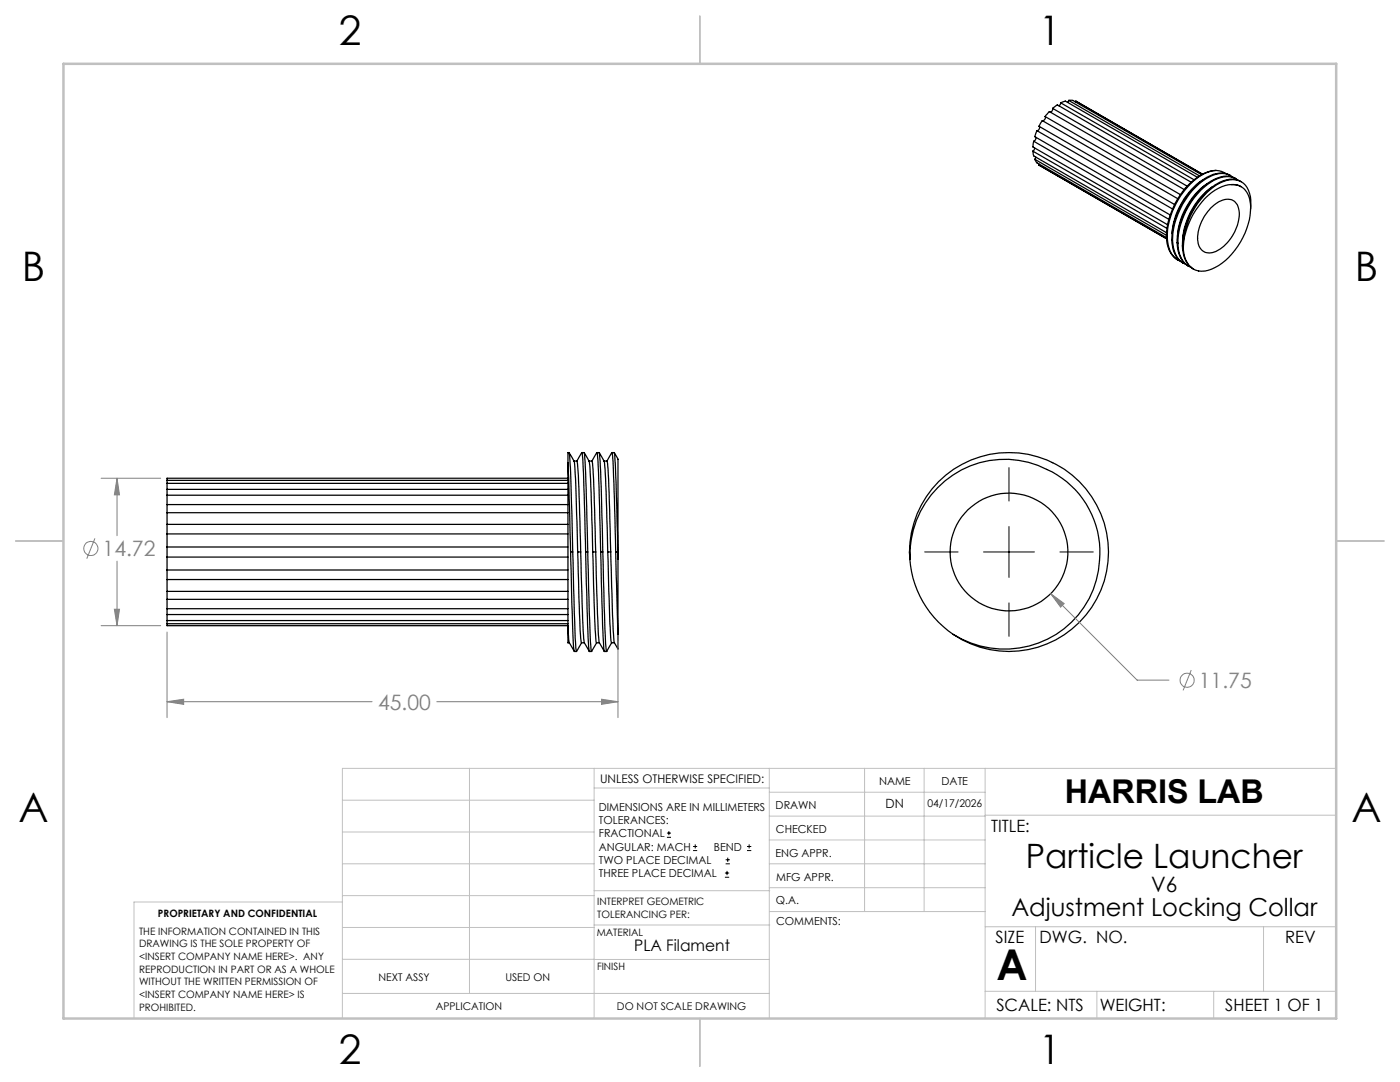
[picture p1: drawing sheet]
<svg xmlns="http://www.w3.org/2000/svg" width="279mm" height="216mm" viewBox="0 0 279 216" stroke-linecap="round" stroke-linejoin="round" font-family="sans-serif">
<g fill="none" stroke="#000" stroke-width=".25">
<path d="M206.1 30.2l.2 .9 26.5 15.3M206.1 30.2l26.8 15.4M206.3 28.2l-.2 1.1 26.9 15.5M206.3 28.2l27 15.6M206.5 29.5l-.4 .7M206.5 31.8l.4 .7 25.9 14.9M206.5 31.8l26.3 15.2M206.7 27.4a.7 .7 0 0 1-.4 .8M206.7 31.4l-.2 .4M206.9 26.1l-.4 1.2 27 15.6M206.9 26.1l27.1 15.6M207.3 32.9l.3 .2"/>
<path d="M207.3 32.9l25.5 14.8M207.4 25.2a.59 .59 0 0 1-.5 .9M207.4 32.8l-.1 .1M208.6 23.2a.63 .63 0 0 1-.5 .9M208.6 23.2l.8-.9 26.9 15.5M208.6 23.2l27 15.6M210.1 21.6a.71 .71 0 0 1-.5 .8M210.1 21.6l.9-.7 26.7 15.5M210.1 21.6l26.8 15.5M211.7 20.5l-.4 .6M211.7 20.5l.9-.3 26.4 15.2M211.7 20.5l26.6 15.4"/>
<path d="M213.3 20l-.3 .4M213.3 20h.8l25.7 14.9M213.3 20l26.1 15.1M214.7 20.2l-.1 .1M214.7 20.2l.3 .2M214.7 20.2l25.3 14.5M235.1 39.7l-27.1-15.6-.7 1.1 27.1 15.6M240 35.9a14.5 14.5 0 0 0-6.1 10.7M241 36.6a14.4 14.4 0 0 0-6 10.6M242 37.2a14.3 14.3 0 0 0-6 10.6M242.7 34a9.6 9.6 0 0 0-6.6 4.5 15.4 15.4 0 0 0-3.2 8.8M242.7 34a3.1 3.1 0 0 1 1.8 .6"/>
<path d="M242.7 34a9.5 9.5 0 0 0-6.7 4.2 15.7 15.7 0 0 0-3.2 9M245.6 35.1a4.3 4.3 0 0 0-4.8 .3 15.5 15.5 0 0 0-6.9 12.4M245.8 36.8l1 .1 .9 .4M245.8 36.8a9.1 9.1 0 0 0-6.6 4.3 14.7 14.7 0 0 0-3.1 8.6M245.8 36.8a3.6 3.6 0 0 1 3.8 3.9 14.3 14.3 0 0 1-7.8 13 3.7 3.7 0 0 1-5.5-3l-.2-1M246 35.3a4 4 0 0 0-4.7 0 15.2 15.2 0 0 0-7.3 12.6M246.5 35.6a4.2 4.2 0 0 0-4.2 .2 15.4 15.4 0 0 0-7.4 12.6M246.5 35.6l.2 .1M247.1 35.9a4.3 4.3 0 0 0-4.9 .1 15.3 15.3 0 0 0-7.1 12.5M247.7 36.3l-.4-.3a4.2 4.2 0 0 0-3.9 .4 15.1 15.1 0 0 0-7.4 12.7M232.8 47.2a5 5 0 0 0 2.3 4.7M232.8 47.2l.1 .1"/>
<path d="M232.9 47.3a5 5 0 0 0 2.6 4.8h.1M233.9 47.8a5.1 5.1 0 0 0 2.3 4.7M233.9 47.8l.1 .1M234 47.9a5.1 5.1 0 0 0 2.5 4.8l.2 .1M234.9 48.4a5.1 5.1 0 0 0 2.4 4.8M234.9 48.4l.2 .1M235.1 48.5a5 5 0 0 0 2.6 4.9M236 49.1a5.1 5.1 0 0 0 2.2 4.6M236 49.1h.1M236.1 49.1v.6M241.6 41.5a4.2 4.2 0 0 1 4.4-1.6 3.6 3.6 0 0 1 1.2 4.2 8.4 8.4 0 0 1-5.3 6.3 2.38 2.38 0 0 1-2.9-2.5 9.2 9.2 0 0 1 2.6-6.4zM249.6 41.8a5.9 5.9 0 0 0-1.4-5.2 4.2 4.2 0 0 0-4.6-.1 15.1 15.1 0 0 0-7.5 12.6"/>
<path d="M33.3 98.8v1.9M33.3 97.6v1.2M33.3 96.4v1.2M33.3 95.8v.6M33.3 98.8h80M33.3 97.6h80M33.3 96.4h80M33.3 95.8h80M113.3 92.3v32.6M113.3 92.3l.6 17.8M113.3 95.4h-80v.4M113.6 90.3a5.5 5.5 0 0 1 1.2 4.4l.5 15.4"/>
<path d="M113.6 90.3l.3 4 .4 15.8M113.6 90.3h-.3v2M114.5 92h.6M115.1 92l.4 5.4 .4 12.7M116.1 90.3l-1 1.7M116.6 90.3l.5 .9a5.5 5.5 0 0 1 .7 3.4l.5 15.5M117.5 92h.6l.3 1.7 .5 16.4M119.1 90.3l-1 1.7M119.6 90.3l.5 .9a5.1 5.1 0 0 1 .7 3.3l.5 15.6M120.5 92h.6l.3 1.7 .5 16.4M122.1 90.3l-1 1.7M122.6 90.3l.8 1.4"/>
<path d="M123.3 91.7v19.9M187.1 97.3a19.1 19.1 0 0 1 30.8 5.4 19 19 0 0 1-18.4 26.8 19 19 0 0 1-17.8-16.6 19.2 19.2 0 0 1 5.4-15.6zM210 92.3h.1M33.3 109.1v2.1M33.3 106.5v2.6M33.3 111.2v2.5M33.3 104.6v1.9M33.3 113.7v1.9M33.3 102.3v2.3M33.3 115.6v2.4M33.3 100.7v1.6M33.3 118v1.6"/>
<path d="M33.3 119.6v1.9M33.3 111.2h80M33.3 109.1h80M33.3 106.5h80M33.3 113.7h80M33.3 104.6h80M33.3 115.6h80M33.3 102.3h80M33.3 118h80M33.3 100.7h80M33.3 119.6h80M113.9 110.1v1.9a248.4 248.4 0 0 0 .7 18l-1-1.7h-.3v-3.4"/>
<path d="M113.9 110.1h.4M114.3 110.1l.5 17.3 .2 2.6M115.3 110.1l.4 13.6a16.2 16.2 0 0 0 .4 4.6M115.3 110.1h.6M115.9 110.1l.4 13.4 .3 4.7M116.9 110.1a265.3 265.3 0 0 0-.8-19.8h.5v.2l.2 1.6 .5 18M116.9 110.1l.4 14.6 .3 5.3M116.9 110.1h.4M117.3 110.1v1.8a213.5 213.5 0 0 0 .8 18.1l1-1.7M118.3 110.1l.4 13.3 .4 4.9M118.3 110.1h.6M118.9 110.1l.3 12.4 .4 5.8"/>
<path d="M119.9 110.1l-.4-15.8-.4-4h.5a239.6 239.6 0 0 1 .7 19.8M119.9 110.1l.4 14.8 .3 5.1M119.9 110.1h.4M120.3 110.1a255.3 255.3 0 0 0 .8 19.9M121.3 110.1l.1 1.7a170.5 170.5 0 0 0 .7 16.5M121.3 110.1h.6M121.9 110.1a221.9 221.9 0 0 0 .7 18.2M122.9 110.1l-.1-2.3a216.9 216.9 0 0 0-.6-17.4l.4-.1a237.1 237.1 0 0 1 .7 19.8M122.9 110.1l.4 16.5M122.9 110.1h.4M123.3 110.1v1.5M123.3 111.6v15"/>
<path d="M181.5 110.1a19.9 19.9 0 0 1 23.8-19.4 19.9 19.9 0 0 1 14.4 27.1 19.9 19.9 0 0 1-29.4 8.8M181.5 110.1l.1 1.2M181.5 110.1l.1 1.5M33.3 121.5v1.1M33.3 122.6v1.2M33.3 123.8v.7M33.3 124.5v.3h80M33.3 121.5h80M33.3 122.6h80M33.3 123.8h80M33.3 124.5h80M113.3 124.9l.3 3.3"/>
<path d="M116.1 128.3l-1 1.7h-.5M116.1 128.3h.5l1 1.7M117.6 130h.5M119.1 128.3h.5M119.6 128.3l1 1.7h.5M122.1 128.3l-1 1.7M122.1 128.3h.5M123.3 126.6v2.9l-.7-1.2"/>
<circle cx="201.4" cy="110.2" r="11.8"/>
</g>
<g fill="none" stroke="#808080" stroke-width=".2">
<path d="M20.2 95.4h11.9M23.4 95.4l.4 3.3h-1zM23.4 95.4v11.5M18.9 107.4l-1.6 4.1M23.4 112v12.8M209.7 118.5l2.7 1.9-.7 .7zM209.7 118.5l17.2 17.2h6.4M20.2 124.8h11.9M22.8 121.6h1l-.4 3.2zM33.3 126.1v17.1M120.1 139.5l3.2 .5-3.2 .5zM123.3 127.8v15.4"/>
<path d="M237.7 133.7l-1.6 4.1M33.3 140l3.4-.5v1zM33.3 140h41M87.2 140h36.1"/>
<circle cx="18.1" cy="109.4" r="1.41"/>
<circle cx="236.9" cy="135.7" r="1.42"/>
</g>
<g fill="none" stroke="#000" stroke-width=".2">
<path d="M201.4 93.3v6.7M184.5 110.1h6.7M196.3 110.1h10.1M201.4 105.1v10.1M211.5 110.1h6.7M201.4 120.3v6.7M133.1 167.1h.8M133.1 166.2h.8M133.5 165.8v.9M138.3 169.7h.8M138.3 168.9h.8M138.7 168.5v.8"/>
<path d="M144.7 175h.8M144.7 174.2h.8M144.8 172.4h.9M144.8 171.6h.9M145.1 173.8v.8M145.2 171.1v.9M149.1 169.7h.8M149.1 168.9h.8M149.5 168.5v.8"/>
</g>
<g fill="none" stroke="#c0c0c0" stroke-width=".2">
<path d="M68.3 159.7h50.3M93.7 153.3v44.9M118.6 153.3v49.9M118.6 157.2h34.9M153.5 153.3v49.9M153.5 158.1h43.1M172.5 153.3v28.6M184.4 153.3v28.6M196.6 153.3v49.9M266.7 153.3h-198.4v49.9M68.3 178.7h50.3M68.3 172.4h50.3"/>
<path d="M68.3 166h50.3M68.3 180h-41.6v23.2M118.6 177.7h35M153.5 167.6h43.1M153.5 162.8h43.1M153.5 172.4h43.1M153.5 177.1h43.1M196.6 162.7h70.1M68.3 198.2h85.2M68.3 191.4l85.2 .1M68.3 185.1h50.3M118.6 184.6h35"/>
<path d="M153.6 181.9h43M196.6 197.8h70.1M196.6 184.9h70.1M206.7 184.9v12.9M218.9 197.8v5.4M242.2 197.8v5.4M252.2 184.9v12.9"/>
</g>
<path d="M139.7 3.2v9.5M3.1 107.9h9.6M266.7 107.9h9.5M139.7 203.2v9.6" fill="none" stroke="#c0c0c0" stroke-width=".25"/>
<path d="M12.7 12.7h254v190.5h-254z" fill="none" stroke="#c0c0c0" stroke-width=".5"/>
<path d="M22.8 121.6h1l-.4 3.2zM23.4 95.4l.4 3.3h-1zM33.3 140l3.4-.5v1zM120.1 139.5l3.2 .5-3.2 .5zM209.7 118.5l2 2.6 .7-.7z" fill="#808080"/>
<text font-size="8.5" x="198.9" y="195.5">A</text>
<g font-size="8.1">
<text x="67.6" y="8.9">2</text>
<text x="207.3" y="8.9">1</text>
<text x="4.4" y="56.2">B</text>
<text x="270.4" y="56.2">B</text>
<text x="3.7" y="164.1">A</text>
<text x="269.7" y="164.1">A</text>
<text x="67.6" y="212.4">2</text>
<text x="207.3" y="212.4">1</text>
</g>
<text font-size="6.7" x="204.7" y="173.1">Particle Launcher</text>
<text font-size="6.5" x="212.5" y="160.2">HARRIS LAB</text>
<text font-size="4.9" x="201.9" y="182.7">Adjustment Locking Collar</text>
<g font-size="4.2" fill="#808080">
<text x="20.5" y="111">14.72</text>
<text x="239.3" y="137.3">11.75</text>
<text x="75.5" y="141.6">45.00</text>
</g>
<text font-size="4.2" x="229.8" y="177.9">V6</text>
<g font-size="3.4">
<text x="197.8" y="166">TITLE:</text>
<text x="198.7" y="188.1">SIZE</text>
<text x="207.5" y="188.1">DWG. NO.</text>
<text x="256.5" y="188.2">REV</text>
<text x="198.8" y="201.7">SCALE: NTS</text>
<text x="219.5" y="201.8">WEIGHT:</text>
<text x="244.5" y="201.7">SHEET 1 OF 1</text>
</g>
<text font-size="3.2" x="126.6" y="189.8">PLA Filament</text>
<text font-size="2.5" x="176.7" y="161.3">DN</text>
<text font-size="2.4" x="119.8" y="156.2">UNLESS OTHERWISE SPECIFIED:</text>
<g font-size="2.2">
<text x="119.5" y="161.8">DIMENSIONS ARE IN MILLIMETERS</text>
<text x="154.8" y="161.4">DRAWN</text>
<text x="175.4" y="156.6">NAME</text>
<text x="187.9" y="156.7">DATE</text>
<text x="119.5" y="164.4">TOLERANCES:</text>
<text x="119.5" y="167.1">FRACTIONAL</text>
<text x="154.9" y="166.3">CHECKED</text>
<text x="119.5" y="169.7">ANGULAR: MACH</text>
<text x="119.5" y="172.4">TWO PLACE DECIMAL</text>
<text x="142.5" y="169.7">BEND</text>
<text x="154.8" y="170.9">ENG APPR.</text>
<text x="119.5" y="175">THREE PLACE DECIMAL</text>
<text x="154.9" y="175.7">MFG APPR.</text>
<text x="154.9" y="180.4">Q.A.</text>
<text x="154.9" y="184.6">COMMENTS:</text>
</g>
<g font-size="2.1">
<text x="185.1" y="161.1">04/17/2026</text>
<text x="75.5" y="195.7">NEXT ASSY</text>
<text x="100.9" y="195.7">USED ON</text>
<text x="86.9" y="201.5">APPLICATION</text>
<text x="123.1" y="201.6">DO NOT SCALE DRAWING</text>
</g>
<g font-size="2">
<text x="31.5" y="182.9">PROPRIETARY AND CONFIDENTIAL</text>
<text x="119.2" y="180.6">INTERPRET GEOMETRIC</text>
<text x="119.2" y="183.1">TOLERANCING PER:</text>
<text x="27.8" y="186.5">THE INFORMATION CONTAINED IN THIS</text>
<text x="27.8" y="189">DRAWING IS THE SOLE PROPERTY OF</text>
<text x="27.8" y="191.6">&lt;INSERT COMPANY NAME HERE&gt;. ANY</text>
<text x="119.1" y="186.7">MATERIAL</text>
<text x="27.8" y="194.1">REPRODUCTION IN PART OR AS A WHOLE</text>
<text x="27.8" y="196.6">WITHOUT THE WRITTEN PERMISSION OF</text>
<text x="119.1" y="193.5">FINISH</text>
<text x="27.8" y="199.1">&lt;INSERT COMPANY NAME HERE&gt; IS</text>
<text x="27.8" y="201.7">PROHIBITED.</text>
</g>
</svg>
